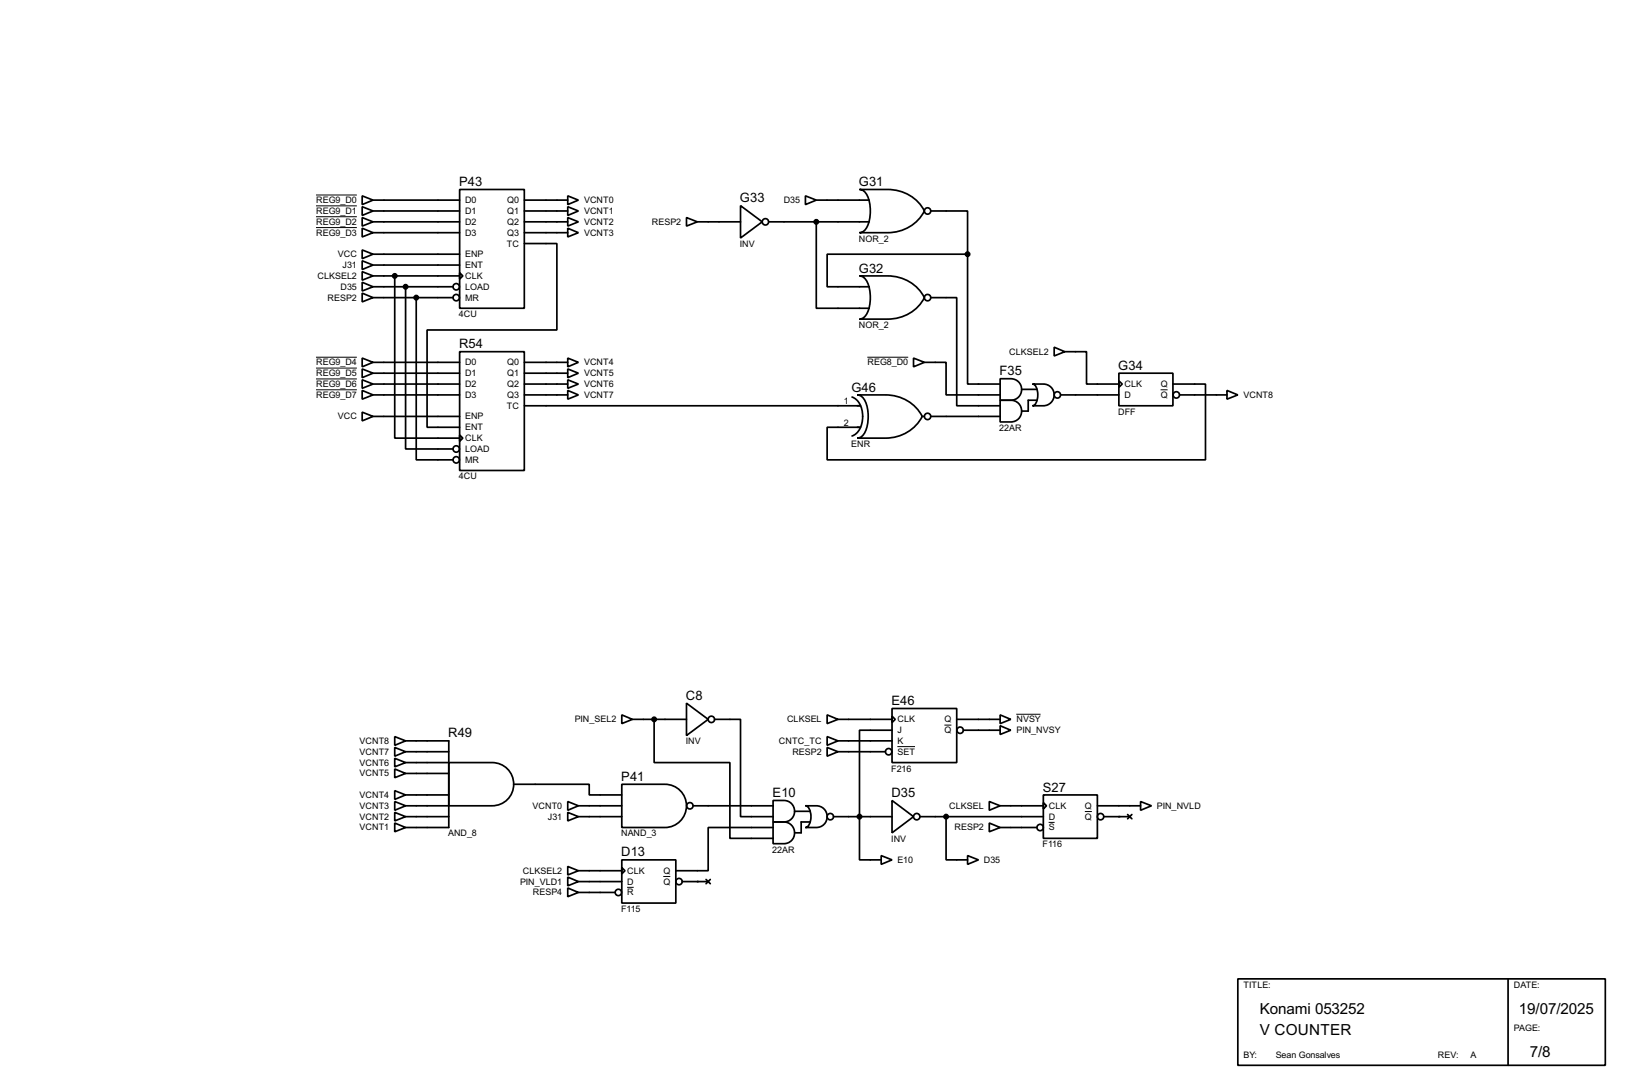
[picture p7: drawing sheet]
<svg xmlns="http://www.w3.org/2000/svg" width="383mm" height="256mm" viewBox="0 0 383 256" stroke-linecap="round" stroke-linejoin="round" font-family="sans-serif">
<g fill="none" stroke="#000" stroke-width=".4">
<path d="M85.1 46l2.6 1-2.6 1.1zM85.1 48.6l2.6 1-2.6 1zM85.1 51.1l2.6 1-2.6 1zM85.1 53.6l2.6 1.1-2.6 1zM85.1 58.7l2.6 1-2.6 1.1zM87.7 47h20.3M87.7 49.6h20.3M87.7 52.1h20.3M87.7 54.7h20.3M87.7 59.7h20.3M108 44.5h15.2v27.9h-15.2zM123.2 57.2h7.7v20.3h-30.5v22.9h7.6"/>
<path d="M123.2 47h10.2M123.2 49.6h10.2M123.2 52.1h10.2M123.2 54.7h10.2M133.4 46l2.5 1-2.5 1.1zM133.4 48.6l2.5 1-2.5 1zM133.4 51.1l2.5 1-2.5 1zM133.4 53.6l2.5 1.1-2.5 1zM161.3 51.1l2.6 1-2.6 1zM163.9 52.1h10.1M174 48.3l5.1 3.8-5.1 3.8zM180.6 52.1h23.7"/>
<path d="M189.3 46l2.5 1-2.5 1.1zM191.8 52.1v20.3h12.5M191.8 47h12.5M202 44.5h6.6a9.5 9.5 0 0 1 8.6 5.1 9.5 9.5 0 0 1-8.6 5.1h-6.6a3.2 3.2 0 0 0 2.3-3.2 7.7 7.7 0 0 0-1.3-6.6zM218.7 49.6h8.7v10.1M227.4 59.7h-33v7.7h9.9M227.4 59.7v30.5h7.6M85.1 63.8l2.6 1-2.6 1zM85.1 68.9l2.6 1-2.6 1zM85.1 61.3l2.6 1-2.6 1zM85.1 66.3l2.6 1.1-2.6 1zM87.7 69.9h18.8"/>
<path d="M87.7 64.8h20.3M87.7 67.4h18.8M87.7 62.3h20.3M92.8 64.8v38.1h15.2M95.3 67.4v38.1h11.2M97.8 69.9v38.1h8.7M108 64.1l.8 .7-.8 .8zM202 64.8h6.6a9.6 9.6 0 0 1 8.6 5.1 9.5 9.5 0 0 1-8.6 5.1h-6.6a3.2 3.2 0 0 0 2.3-3.2 7.8 7.8 0 0 0-1.3-6.6zM218.7 69.9h6.1v25.4h10.2M85.1 84.1l2.6 1-2.6 1.1zM85.1 86.7l2.6 1-2.6 1zM85.1 89.2l2.6 1-2.6 1z"/>
<path d="M85.1 91.7l2.6 1.1-2.6 1zM85.1 96.8l2.6 1-2.6 1.1zM87.7 85.1h20.3M87.7 87.7h20.3M87.7 90.2h20.3M87.7 92.8h20.3M87.7 97.8h20.3M108 82.6h15.2v27.9h-15.2zM123.2 85.1h10.2M123.2 87.7h10.2M123.2 90.2h10.2M123.2 92.8h10.2"/>
<path d="M123.2 95.3h79M133.4 84.1l2.5 1-2.5 1.1zM133.4 86.7l2.5 1-2.5 1zM133.4 89.2l2.5 1-2.5 1zM133.4 91.7l2.5 1.1-2.5 1zM200.2 93.3a5.1 5.1 0 0 1 2.3 6.1 3.9 3.9 0 0 1-2.3 3M201.5 92.8h6.6a9.6 9.6 0 0 1 8.6 5 9.6 9.6 0 0 1-8.6 5.1h-6.6a3.2 3.2 0 0 0 2.3-3.1 7.7 7.7 0 0 0-1.3-6.6zM214.7 84.1l2.5 1-2.5 1.1zM216.7 97.8h.5M217.2 85.1h5.1v7.7h12.7M218.7 97.8h16.3M235 89a5.1 5.1 0 0 1 4.1 .5 2.54 2.54 0 0 1 .8 2.8 2.54 2.54 0 0 1-2.4 1.7h-2.5z"/>
<path d="M235 94a5.1 5.1 0 0 1 4.1 .5 2.56 2.56 0 0 1 .8 2.9 2.56 2.56 0 0 1-2.4 1.7h-2.5zM240.1 91.5h3.5M242.6 90.2a5.1 5.1 0 0 1 4.1 .5 2.56 2.56 0 0 1 .9 2.9 2.56 2.56 0 0 1-2.4 1.7h-2.6a2.29 2.29 0 0 0 1.3-2.5 2.24 2.24 0 0 0-1.3-2.6zM243.6 94h-2v2.6h-1.5M247.7 81.6l2.5 1-2.5 1zM249.2 92.8h13.7M250.2 82.6h5.1v7.6h7.6M262.9 87.7h12.7v7.6h-12.7zM262.9 89.5l.8 .7-.8 .8zM275.6 90.2h7.7v17.8h-88.9v-7.6h7.8M277.2 92.8h11.1M288.3 91.7l2.6 1.1-2.6 1z"/>
<path d="M108 102.2l.8 .7-.8 .8zM92.8 173l2.5 1-2.5 1.1zM92.8 178.1l2.5 1-2.5 1zM92.8 175.6l2.5 1-2.5 1zM95.3 176.6h10.2M95.3 174h10.2v20.4h-10.2M95.3 179.1h10.2M105.5 179.1h10.1a5.1 5.1 0 0 1 5.1 5.1 5.1 5.1 0 0 1-5.1 5.1h-10.1zM146.1 167.9l2.5 1.1-2.5 1zM148.6 169h12.7M153.7 169v10.1h17.8v17.8h10.2M161.3 165.2l5.1 3.8-5.1 3.8z"/>
<path d="M167.9 169h6.1v22.8h7.7M194.4 167.9l2.5 1.1-2.5 1zM194.4 175.6l2.5 1-2.5 1zM194.4 173l2.5 1-2.5 1.1zM196.9 169h12.7M196.9 176.6h11.2M196.9 174h12.7M209.6 166.4h15.2v12.7h-15.2zM209.6 168.2l.8 .8-.8 .7zM209.6 171.5h-7.6v30.5h5.1M224.8 169h10.2M226.4 171.5h8.6"/>
<path d="M235 170.5l2.5 1-2.5 1zM235 167.9l2.5 1.1-2.5 1zM92.8 193.3l2.5 1.1-2.5 1zM92.8 190.8l2.5 1-2.5 1zM92.8 188.3l2.5 1-2.5 1zM92.8 185.7l2.5 1-2.5 1.1zM92.8 180.6l2.5 1.1-2.5 1zM95.3 189.3h10.2M95.3 191.8h10.2M95.3 181.7h10.2M95.3 186.7h10.2M120.7 184.2h17.8v2.5h7.6"/>
<path d="M133.4 188.3l2.5 1-2.5 1zM133.4 190.8l2.5 1-2.5 1zM135.9 189.3h10.2M135.9 191.8h10.2M146.1 184.2h10.2a5.1 5.1 0 0 1 5 5.1 5.1 5.1 0 0 1-5 5.1h-10.2zM162.9 189.3h18.8M181.7 188a5 5 0 0 1 4.1 .5 2.53 2.53 0 0 1 .8 2.9 2.53 2.53 0 0 1-2.4 1.7h-2.5zM181.7 193.1a4.9 4.9 0 0 1 4.1 .5 2.56 2.56 0 0 1 .8 2.8 2.56 2.56 0 0 1-2.4 1.8h-2.5zM181.7 194.4h-15.3v10.1h-7.6M186.7 190.6h3.6M189.3 189.3a5.1 5.1 0 0 1 4.1 .5 2.56 2.56 0 0 1 .8 2.8 2.56 2.56 0 0 1-2.4 1.8h-2.5a2.26 2.26 0 0 0 1.3-2.6 2.26 2.26 0 0 0-1.3-2.5zM190.3 193.1h-2v2.5h-1.6"/>
<path d="M195.9 191.8h13.7M209.6 188l5.1 3.8-5.1 3.8zM216.2 191.8h29M222.3 191.8v10.2h5.1M232.5 188.3l2.5 1-2.5 1zM232.5 193.3l2.5 1.1-2.5 1zM235 189.3h10.2M235 194.4h8.6M245.2 186.7h12.7v10.2h-12.7zM245.2 188.5l.7 .8-.7 .7zM257.9 189.3h10.1M259.4 191.8h6.1"/>
<path d="M265 191.3l1 1M266 191.3l-1 1M268 188.3l2.6 1-2.6 1zM133.4 206l2.5 1.1-2.5 1zM133.4 208.6l2.5 1-2.5 1zM133.4 203.5l2.5 1-2.5 1zM135.9 207.1h10.2M135.9 209.6h8.7M135.9 204.5h10.2M146.1 202h12.7v10.1h-12.7zM146.1 203.8l.8 .7-.8 .8zM160.3 207.1h6.1"/>
<path d="M165.9 206.6l1 1M166.9 206.6l-1 1M207.1 201l2.5 1-2.5 1zM227.4 201l2.5 1-2.5 1zM290.9 229.9h86.3v20.3h-86.3zM354.4 229.9v20.3"/>
<circle cx="179.8" cy="52.1" r=".75"/>
<circle cx="217.9" cy="49.6" r=".75"/>
<circle cx="107.2" cy="67.4" r=".75"/>
<circle cx="107.2" cy="69.9" r=".75"/>
<circle cx="217.9" cy="69.9" r=".75"/>
<circle cx="217.9" cy="97.8" r=".75"/>
<circle cx="248.4" cy="92.8" r=".75"/>
<circle cx="276.4" cy="92.8" r=".75"/>
<circle cx="107.2" cy="108" r=".75"/>
<circle cx="107.2" cy="105.5" r=".75"/>
<circle cx="167.1" cy="169" r=".75"/>
<circle cx="208.8" cy="176.6" r=".75"/>
<circle cx="225.6" cy="171.5" r=".75"/>
<circle cx="162.1" cy="189.3" r=".75"/>
<circle cx="195.1" cy="191.8" r=".75"/>
<circle cx="215.4" cy="191.8" r=".75"/>
<circle cx="244.4" cy="194.4" r=".75"/>
<circle cx="258.6" cy="191.8" r=".75"/>
<circle cx="145.3" cy="209.6" r=".75"/>
<circle cx="159.5" cy="207.1" r=".75"/>
</g>
<g fill="#000">
<circle cx="262.9" cy="191.8" r=".2"/>
<circle cx="163.9" cy="207.1" r=".2"/>
</g>
<g fill="none" stroke="#000" stroke-width=".23">
<path d="M74.3 45.8h9.6M74.3 48.4h9.6M74.3 50.9h9.6M74.3 53.5h9.6M74.3 83.9h9.6M74.3 86.5h9.6M74.3 89h9.6M74.3 91.6h9.6M203.8 83.9h9.6M272.7 91.6h1.7M210.9 175.4h4.1M221.9 170.3h1.7"/>
<path d="M238.8 167.8h5.7M246.4 193.2h1.4M254.9 190.6h1.7M147.4 208.4h1.5M155.9 205.9h1.6"/>
</g>
<g fill="#000" stroke="#000" stroke-width=".4">
<circle cx="191.8" cy="52.1" r=".5"/>
<circle cx="227.3" cy="59.7" r=".5"/>
<circle cx="92.7" cy="64.8" r=".5"/>
<circle cx="95.3" cy="67.4" r=".5"/>
<circle cx="97.8" cy="69.9" r=".5"/>
<circle cx="153.7" cy="169" r=".5"/>
<circle cx="201.9" cy="191.8" r=".5"/>
<circle cx="222.3" cy="191.8" r=".5"/>
</g>
<g font-size="4">
<text x="296" y="238.1">Konami 053252</text>
<text x="356.9" y="238.1">19/07/2025</text>
<text x="296" y="243.1">V COUNTER</text>
<text x="359.5" y="248.2">7/8</text>
</g>
<g font-size="3.4">
<text x="107.9" y="43.7">P43</text>
<text x="173.9" y="47.5">G33</text>
<text x="201.8" y="43.7">G31</text>
<text x="201.8" y="64">G32</text>
<text x="107.9" y="81.8">R54</text>
<text x="234.9" y="88.2">F35</text>
<text x="262.8" y="86.9">G34</text>
<text x="200.1" y="92">G46</text>
<text x="161.2" y="164.4">C8</text>
<text x="209.5" y="165.6">E46</text>
<text x="105.3" y="173.2">R49</text>
<text x="146" y="183.4">P41</text>
<text x="245" y="185.9">S27</text>
<text x="181.5" y="187.2">E10</text>
<text x="209.5" y="187.2">D35</text>
<text x="146" y="201.2">D13</text>
</g>
<g font-size="2.4">
<text x="74.3" y="47.7">REG9_D0</text>
<text x="109.3" y="47.7">D0</text>
<text x="119.2" y="47.7">Q0</text>
<text x="137.2" y="47.7">VCNT0</text>
<text x="184.2" y="47.7">D35</text>
<text x="74.3" y="50.2">REG9_D1</text>
<text x="74.3" y="52.8">REG9_D2</text>
<text x="109.3" y="50.2">D1</text>
<text x="109.3" y="52.8">D2</text>
<text x="119.2" y="50.2">Q1</text>
<text x="119.2" y="52.8">Q2</text>
<text x="137.2" y="50.2">VCNT1</text>
<text x="137.2" y="52.8">VCNT2</text>
<text x="153.2" y="52.8">RESP2</text>
<text x="74.3" y="55.4">REG9_D3</text>
<text x="109.3" y="55.4">D3</text>
<text x="119.1" y="57.9">TC</text>
<text x="119.2" y="55.4">Q3</text>
<text x="137.2" y="55.4">VCNT3</text>
<text x="173.8" y="58">INV</text>
<text x="201.8" y="56.8">NOR_2</text>
<text x="74.6" y="65.5">CLKSEL2</text>
<text x="79.4" y="60.4">VCC</text>
<text x="80.5" y="62.9">J31</text>
<text x="109.3" y="60.4">ENP</text>
<text x="109.3" y="62.9">ENT</text>
<text x="109.3" y="65.5">CLK</text>
<text x="77" y="70.6">RESP2</text>
<text x="80" y="68.1">D35</text>
<text x="109.3" y="68.1">LOAD</text>
<text x="109.3" y="70.6">MR</text>
<text x="107.8" y="74.5">4CU</text>
<text x="201.8" y="77.1">NOR_2</text>
<text x="237.1" y="83.3">CLKSEL2</text>
<text x="74.3" y="85.8">REG9_D4</text>
<text x="74.3" y="88.4">REG9_D5</text>
<text x="109.3" y="85.8">D0</text>
<text x="109.3" y="88.4">D1</text>
<text x="119.2" y="85.8">Q0</text>
<text x="119.2" y="88.4">Q1</text>
<text x="137.2" y="85.8">VCNT4</text>
<text x="137.2" y="88.4">VCNT5</text>
<text x="203.8" y="85.8">REG8_D0</text>
<text x="74.3" y="90.9">REG9_D6</text>
<text x="74.3" y="93.5">REG9_D7</text>
<text x="109.3" y="90.9">D2</text>
<text x="109.3" y="93.5">D3</text>
<text x="119.2" y="90.9">Q2</text>
<text x="119.2" y="93.5">Q3</text>
<text x="137.2" y="90.9">VCNT6</text>
<text x="137.2" y="93.5">VCNT7</text>
<text x="198.3" y="94.9">1</text>
<text x="264.2" y="93.5">D</text>
<text x="264.2" y="90.9">CLK</text>
<text x="272.7" y="90.9">Q</text>
<text x="272.7" y="93.5">Q</text>
<text x="292.2" y="93.5">VCNT8</text>
<text x="79.4" y="98.5">VCC</text>
<text x="109.3" y="98.5">ENP</text>
<text x="109.3" y="101.1">ENT</text>
<text x="119.1" y="96">TC</text>
<text x="198.3" y="100">2</text>
<text x="234.8" y="101.2">22AR</text>
<text x="262.7" y="97.4">DFF</text>
<text x="109.3" y="103.6">CLK</text>
<text x="109.3" y="106.2">LOAD</text>
<text x="200" y="105">ENR</text>
<text x="107.8" y="112.6">4CU</text>
<text x="109.3" y="108.7">MR</text>
<text x="135" y="169.7">PIN_SEL2</text>
<text x="184.9" y="169.7">CLKSEL</text>
<text x="210.9" y="169.7">CLK</text>
<text x="210.9" y="172.2">J</text>
<text x="221.9" y="169.7">Q</text>
<text x="221.9" y="172.2">Q</text>
<text x="238.8" y="172.2">PIN_NVSY</text>
<text x="238.8" y="169.7">NVSY</text>
<text x="84.5" y="174.7">VCNT8</text>
<text x="84.5" y="179.8">VCNT6</text>
<text x="84.5" y="177.3">VCNT7</text>
<text x="161.1" y="174.9">INV</text>
<text x="183" y="174.7">CNTC_TC</text>
<text x="186.2" y="177.3">RESP2</text>
<text x="210.9" y="174.7">K</text>
<text x="210.9" y="177.3">SET</text>
<text x="84.5" y="182.4">VCNT5</text>
<text x="209.4" y="181.2">F216</text>
<text x="84.5" y="190">VCNT3</text>
<text x="84.5" y="187.4">VCNT4</text>
<text x="125.1" y="190">VCNT0</text>
<text x="223" y="190">CLKSEL</text>
<text x="246.4" y="190">CLK</text>
<text x="254.9" y="190">Q</text>
<text x="271.8" y="190">PIN_NVLD</text>
<text x="84.5" y="195.1">VCNT1</text>
<text x="84.5" y="192.5">VCNT2</text>
<text x="105.3" y="196.5">AND_8</text>
<text x="128.7" y="192.5">J31</text>
<text x="145.9" y="196.5">NAND_3</text>
<text x="209.4" y="197.7">INV</text>
<text x="224.3" y="195.1">RESP2</text>
<text x="246.4" y="192.5">D</text>
<text x="246.4" y="195.1">S</text>
<text x="254.9" y="192.5">Q</text>
<text x="181.5" y="200.3">22AR</text>
<text x="210.9" y="202.7">E10</text>
<text x="231.2" y="202.7">D35</text>
<text x="245" y="199">F116</text>
<text x="122.2" y="207.8">PIN_VLD1</text>
<text x="122.8" y="205.2">CLKSEL2</text>
<text x="147.4" y="207.8">D</text>
<text x="147.4" y="205.2">CLK</text>
<text x="155.9" y="205.2">Q</text>
<text x="155.9" y="207.8">Q</text>
<text x="125.2" y="210.3">RESP4</text>
<text x="145.9" y="214.2">F115</text>
<text x="147.4" y="210.3">R</text>
<text x="292.2" y="232.1">TITLE:</text>
<text x="355.7" y="232.1">DATE:</text>
<text x="355.7" y="242.2">PAGE:</text>
<text x="292.2" y="248.6">BY:</text>
<text x="299.8" y="248.6">Sean Gonsalves</text>
<text x="337.9" y="248.6">REV:</text>
<text x="345.5" y="248.6">A</text>
</g>
</svg>
